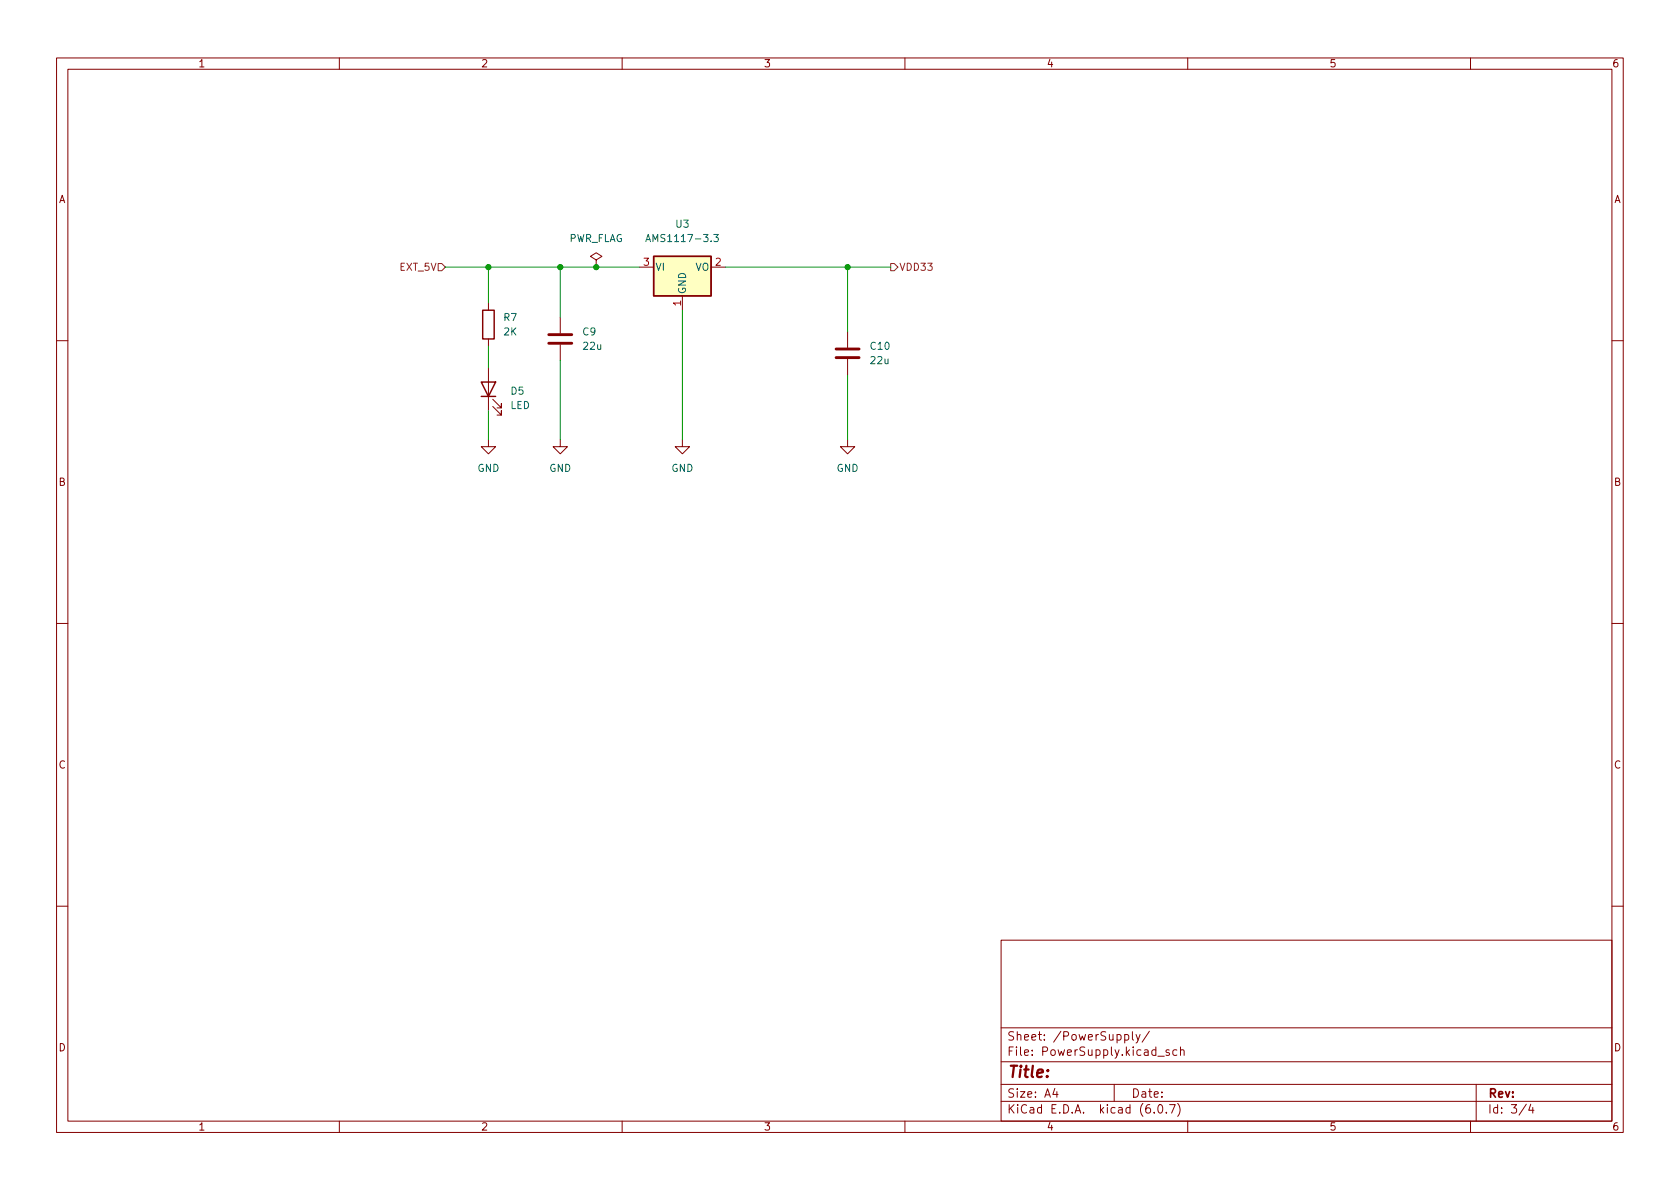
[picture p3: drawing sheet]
<svg xmlns="http://www.w3.org/2000/svg" width="297mm" height="210mm" viewBox="0 0 297 210" stroke-linecap="round" stroke-linejoin="round" font-family="sans-serif">
<g fill="none" stroke="#840000" stroke-width=".18">
<path d="M10 10.2h277v190.1h-277zM12 12.2h273v186.1h-273zM60 10.2v2M110 10.2v2M160 10.2v2M210 10.2v2M260 10.2v2M86.4 53.6v1.3M86.4 59.9v1.3M99.1 56.1v2.8M105.4 46l1-.7-1-.6-1 .6 1 .7v1.2M105.4 47.2h.1"/>
<path d="M113 47.2h2.6M120.6 52.3v2.6M125.7 47.2h2.6M149.9 58.7v2.8M10 60.2h2M86.4 77.7v1.3h1.2l-1.2 1.3-1.3-1.3h1.3M86.4 65v7.6M87.1 71.9l1.5 1.5v-.8v.8h-.7M87.1 70.6l1.5 1.5v-.7v.7h-.7M99.1 77.7v1.3h1.2l-1.2 1.3-1.3-1.3h1.3M99.1 61v2.7M120.6 77.7v1.3h1.3l-1.3 1.3-1.2-1.3h1.2"/>
<path d="M149.9 77.7v1.3h1.2l-1.2 1.3-1.3-1.3h1.3M149.9 63.5v2.8M285 60.2h2M10 110.2h2M285 110.2h2M10 160.2h2M177 166.3h108v32h-108zM285 160.2h2M60 198.3v2M110 198.3v2M160 198.3v2M177 194.8h108"/>
<path d="M177 191.8h108M177 187.8h108M177 181.8h108M186.5 192.5l-.4 1h1M186.9 193v1M197 191.8v3M198.9 183l.4-.1 .3 .3v.4l-.2 .3h-.5M198.9 182.9v1.5M200.2 182.4v1.3l.2 .2M200.9 182.9l.3 1M201.6 182.9l-.5 1.4-.2 .1M203.2 182.4l-1.3 1.9"/>
<path d="M204.1 196.7v.1M204.7 186.8h1.2M204.9 195.4l.2-.1a.81 .81 0 0 1 .6 .7 .81 .81 0 0 1-.3 .8h-.2a.81 .81 0 0 1-.6-.6 .81 .81 0 0 1 .3-.8zM206.2 196.7v.1M206.7 185.7l-.3-.1-.3 .2 .1 .3 .5 .1v.4h-.6M206.8 195.3h1l-.7 1.5M208.1 185.7l-.5-.1-.2 .3v.4l.1 .3h.6M208.2 195.1a1.72 1.72 0 0 1 0 2.3M208.7 185.8l.2-.2 .4 .1 .1 .9M208.7 185.1v1.5M210 198.3v2M260 198.3v2"/>
<path d="M261 191.8v6.5M269.9 195.3l-1.3 1.9M270.6 195.3l-.3 1h.9M271 195.8v1"/>
</g>
<path d="M115.6 45.3h10.1v7h-10.1z" fill="#ffffc2" stroke="#ffffc2" stroke-width=".18"/>
<path d="M85.3 54.9h2.1v5h-2.1zM115.6 45.3h10.1v7h-10.1zM85.1 67.6h2.5l-1.2 2.5zM85.1 70.1h2.5" fill="none" stroke="#840000" stroke-width=".25"/>
<path d="M114.2 42.7l.4-1.2 .4 1.2M114.3 42.4h.6M126.2 41.5h.8l-.4 .4 .3 .2v.5l-.1 .1-.6-.1" fill="none" stroke="#006464" stroke-width=".18"/>
<path d="M97 59.2h4.1M97 60.7h4.1M147.8 63.2h4.1M147.8 61.7h4.1" fill="none" stroke="#840000" stroke-width=".51"/>
<path d="M77.5 46.6h.6l.6 .6-.6 .7h-.6zM157.5 46.6h.6l.6 .6-.6 .7h-.6z" fill="none" stroke="#725600" stroke-width=".18"/>
<path d="M78.7 47.2h34.3M86.4 47.2v6.4M99.1 47.2v8.9M120.6 54.9v22.8M128.3 47.2h29.2M149.9 47.2v11.5M86.4 61.2v3.8M86.4 72.6v5.1M99.1 63.7v14M149.9 66.3v11.4" fill="none" stroke="#009600" stroke-width=".18"/>
<g fill="#009600" stroke="#009600" stroke-width=".18">
<circle cx="105.4" cy="47.2" r=".46"/>
<circle cx="99.1" cy="47.2" r=".46"/>
<circle cx="86.4" cy="47.2" r=".46"/>
<circle cx="149.9" cy="47.2" r=".46"/>
</g>
<text font-size="2.8" fill="#840000" x="178" y="190.6">Title:</text>
<g font-size="2.1" fill="#840000">
<text x="178" y="184">Sheet: /PowerSupply/</text>
<text x="178" y="186.7">File: PowerSupply.kicad_sch</text>
<text x="178" y="196.9">KiCad E.D.A. kicad (6.0.7)</text>
<text x="178" y="194.1">Size: A4</text>
<text x="200" y="194.1">Date:</text>
<text x="263" y="194.1">Rev:</text>
<text x="263" y="196.9">Id: 3/4</text>
</g>
<g font-size="1.8" fill="#840000">
<text x="35" y="11.9">1</text>
<text x="85" y="11.9">2</text>
<text x="135" y="11.9">3</text>
<text x="185" y="11.9">4</text>
<text x="235" y="11.9">5</text>
<text x="285" y="11.9">6</text>
<text x="10.3" y="35.9">A</text>
<text x="285.3" y="35.9">A</text>
<text x="10.3" y="85.9">B</text>
<text x="285.3" y="85.9">B</text>
<text x="10.3" y="135.9">C</text>
<text x="285.3" y="135.9">C</text>
<text x="10.3" y="185.9">D</text>
<text x="285.3" y="185.9">D</text>
<text x="35" y="199.9">1</text>
<text x="85" y="199.9">2</text>
<text x="135" y="199.9">3</text>
<text x="185" y="199.9">4</text>
<text x="235" y="199.9">5</text>
<text x="285" y="199.9">6</text>
</g>
<g font-size="1.8" fill="#006464">
<text x="119.5" y="40.3">U3</text>
<text x="100.4" y="42.8">PWR_FLAG</text>
<text x="115.2" y="42.8">AMS1117-3.3</text>
<text x="115.8" y="47.9">VI</text>
<text x="122.9" y="47.9">VO</text>
<text x="121.3" y="52.1" transform="rotate(-90 121.3 52.1)">GND</text>
<text x="89.1" y="56.8">R7</text>
<text x="89.1" y="59.3">2K</text>
<text x="103.1" y="59.3">C9</text>
<text x="103.2" y="61.8">22u</text>
<text x="154" y="61.8">C10</text>
<text x="154" y="64.4">22u</text>
<text x="90.4" y="69.8">D5</text>
<text x="90.2" y="72.3">LED</text>
<text x="84.4" y="83.4">GND</text>
<text x="97.1" y="83.4">GND</text>
<text x="118.7" y="83.4">GND</text>
<text x="147.9" y="83.4">GND</text>
</g>
<g font-size="1.8" fill="#725600">
<text x="70.7" y="47.9">EXT_5V</text>
<text x="158.9" y="47.9">VDD33</text>
</g>
<g font-size="1.8" fill="#a90000">
<text x="113.8" y="47">3</text>
<text x="126.5" y="47">2</text>
<text x="120.4" y="54.1" transform="rotate(-90 120.4 54.1)">1</text>
</g>
</svg>
